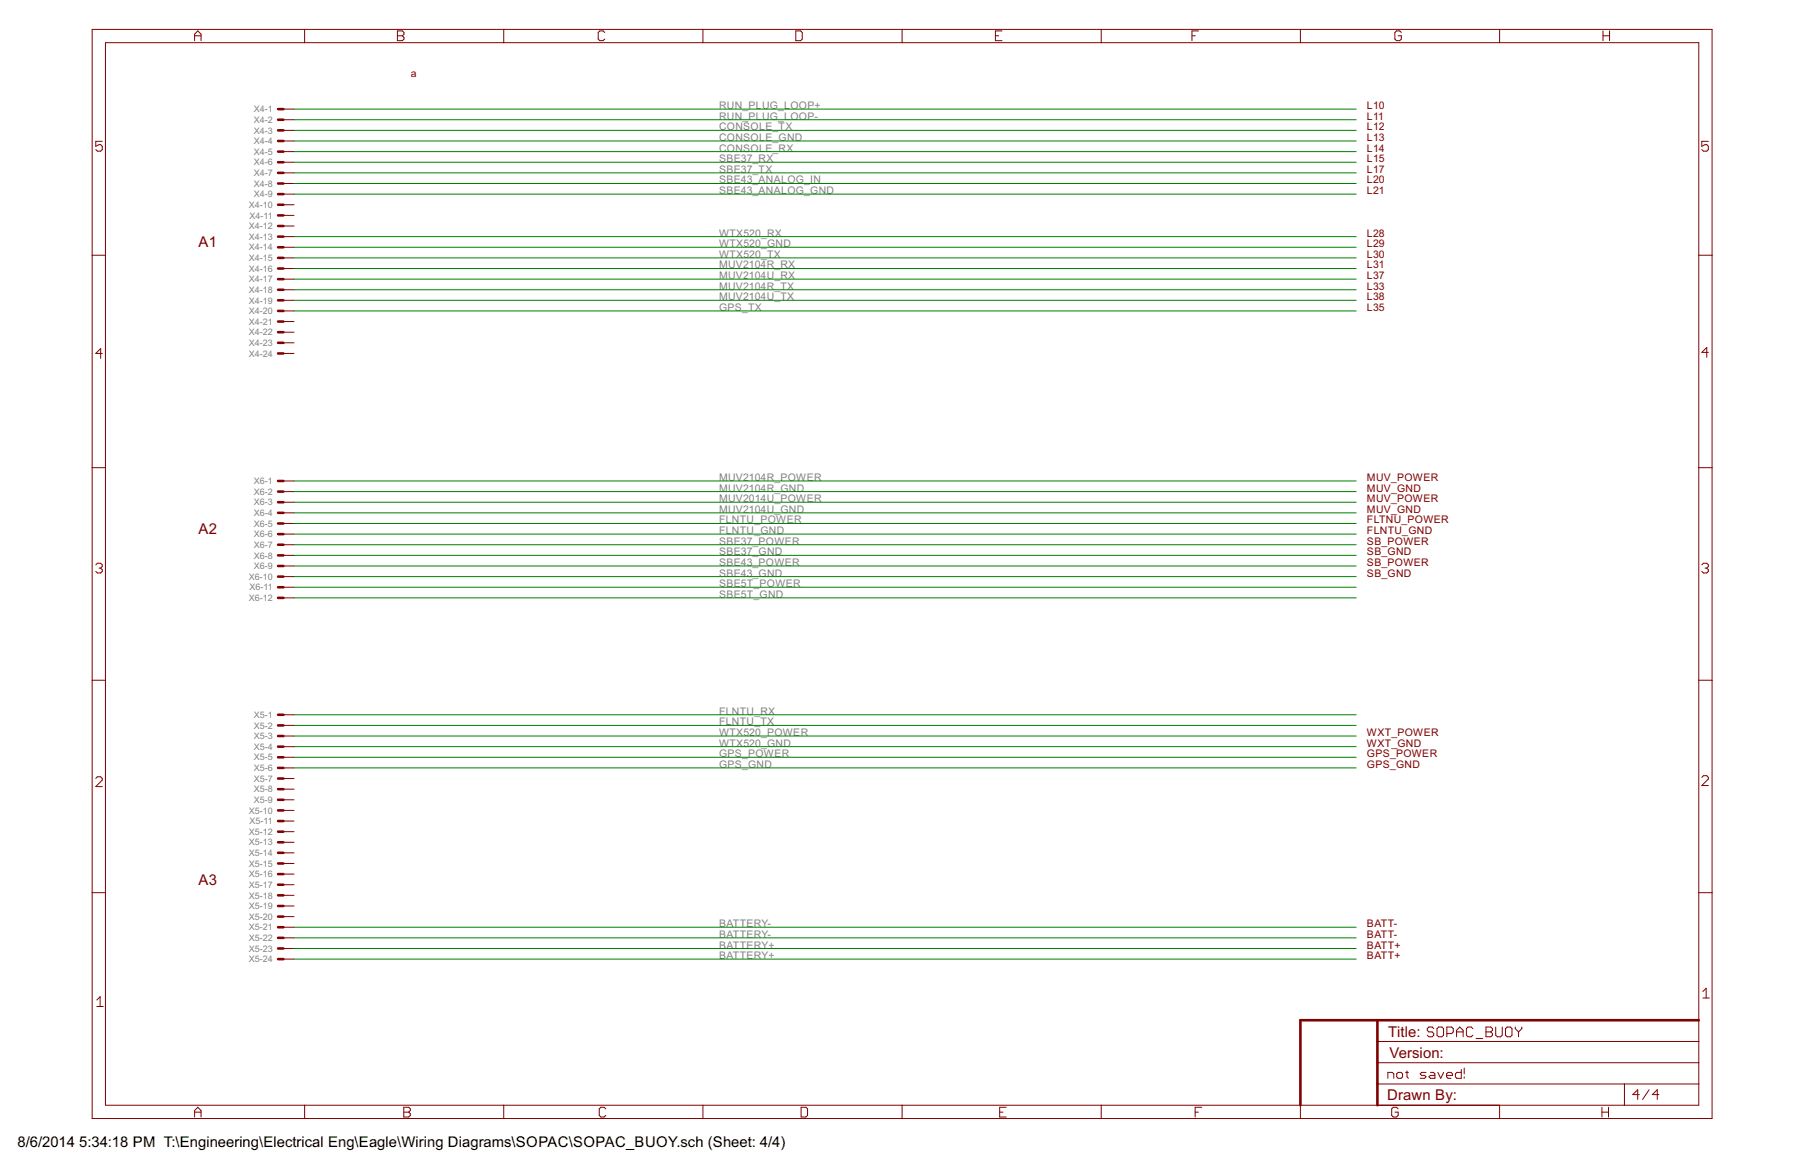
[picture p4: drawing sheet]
<svg xmlns="http://www.w3.org/2000/svg" width="432mm" height="279mm" viewBox="0 0 432 279" stroke-linecap="round" stroke-linejoin="round" font-family="sans-serif">
<g fill="none" stroke="#800000" stroke-width=".24">
<path d="M22 7h387.3v260.3h-387.3zM25.2 10.2h381v254h-381zM46.5 9.7v-1.5l.8-.8 .8 .8v1.5M46.5 8.6h1.6M72.8 7v3.2M95 8.6h1.2M95 7.4h1.2l.4 .4v.4l-.4 .4 .4 .3v.4l-.4 .4h-1.2zM120.4 7v3.2M144.6 7.8l-.4-.4h-.8l-.4 .4v1.5l.4 .4h.8l.4-.4M168.1 7v3.2M190.3 7.4h1.1l.4 .4v1.5l-.4 .4h-1.1zM215.7 7v3.2"/>
<path d="M238 8.6h.8M239.6 7.4h-1.6v2.3h1.6M263.3 7v3.2M285 8.6h.8M286.6 7.4h-1.6v2.3M310.9 7v3.2M335 7.8l-.3-.4h-.8l-.4 .4v1.5l.4 .4h.8l.3-.4v-.7h-.7M358.5 7v3.2M383.3 7.4v2.3M383.3 8.6h1.5M384.8 7.4v2.3M24.4 33.8h-1.5v1.2l.8-.4h.4l.3 .4v.8l-.3 .3h-.8l-.4-.3"/>
<path d="M67.8 26.1h2.5M67.8 28.6h2.5M67.8 31.2h2.5M67.8 33.7h2.5M67.8 36.2h2.5M67.8 38.8h2.5M408.5 33.8h-1.6v1.2l.8-.4h.4l.4 .4v.8l-.4 .3h-.8l-.4-.3M67.8 41.3h2.5M67.8 43.9h2.5M67.8 46.4h2.5M67.8 48.9h2.5M67.8 51.5h2.5"/>
<path d="M67.8 54h2.5M67.8 56.6h2.5M67.8 59.1h2.5M22 61h3.2M67.8 61.6h2.5M67.8 64.2h2.5M67.8 66.7h2.5M67.8 69.3h2.5M67.8 71.8h2.5M67.8 74.3h2.5M67.8 76.9h2.5M67.8 79.4h2.5"/>
<path d="M406.2 61h3.1M24.4 84.5h-1.5l1.2-1.2v2.4M67.8 84.5h2.5M67.8 81.9h2.5M408.5 84.2h-1.6l1.2-1.1v2.3M22 111.8h3.2M67.8 115h2.5M67.8 117.5h2.5M406.2 111.8h3.1M22.9 135l.4-.4h.8l.3 .4v.4l-.3 .4M23.7 135.8h.4M24.1 135.8l.3 .4v.4l-.3 .3h-.8l-.4-.3"/>
<path d="M67.8 120h2.5M67.8 122.6h2.5M67.8 125.1h2.5M67.8 127.7h2.5M67.8 130.2h2.5M67.8 132.7h2.5M67.8 135.3h2.5M67.8 137.8h2.5M406.9 135l.4-.4h.8l.4 .4v.4l-.4 .4M407.7 135.8h.4M408.1 135.8l.4 .4v.4l-.4 .3h-.8l-.4-.3M67.8 140.4h2.5"/>
<path d="M67.8 142.9h2.5M22 162.6h3.2M67.8 170.8h2.5M67.8 173.4h2.5M67.8 175.9h2.5M67.8 178.5h2.5M406.2 162.6h3.1M22.9 186.1l.4-.4h.8l.3 .4v.3l-1.5 1.6h1.5M67.8 181h2.5M67.8 183.5h2.5M67.8 186.1h2.5M67.8 188.6h2.5"/>
<path d="M67.8 191.2h2.5M67.8 193.7h2.5M67.8 196.2h2.5M67.8 198.8h2.5M406.9 185.8l.4-.4h.8l.4 .4v.4l-1.6 1.5h1.6M22 213.4h3.2M67.8 201.3h2.5M67.8 203.8h2.5M67.8 206.4h2.5M67.8 208.9h2.5M67.8 211.5h2.5M67.8 214h2.5"/>
<path d="M67.8 216.5h2.5M67.8 219.1h2.5M406.2 213.4h3.1M23.2 239l.7-.8v2.4M67.8 221.6h2.5M67.8 224.2h2.5M67.8 226.7h2.5M67.8 229.2h2.5M407.1 237l.8-.8v2.3M407.1 238.5h1.6M23.2 240.6h1.5M329.3 259.1h76.9"/>
<path d="M329.3 254h76.9M329.3 248.9h76.9M331.8 257.7v-1.4h1.1l.3 .4v1M334.3 256.3h.7l.3 .4v.7l-.3 .3h-.7l-.4-.3v-.7zM336 256.3h.7M336.4 256v1.4l.3 .3M341 256.3h-1.1l-.3 .4 .3 .3h.7l.4 .4-.4 .3h-1M342 256.3h.7l.4 .4v1h-1.1l-.3-.3 .3-.4h1.1M342.8 245.9l-.4-.4h-.8l-.4 .4v.4l.4 .3h.8l.4 .4v.4l-.4 .4h-.8l-.4-.4M343.6 245.9l.4-.4h.7l.4 .4v1.5l-.4 .4h-.7l-.4-.4zM343.8 256.3l.7 1.4 .7-1.4M345.9 257h1.4v-.3l-.4-.4h-.7l-.3 .4v.7l.3 .3h.7"/>
<path d="M345.9 247h1.2l.4-.4v-.7l-.4-.4h-1.2v2.3M348.3 246.6h1.5M348.3 247.8v-1.5l.7-.8 .8 .8v1.5M349.4 255.6v2.1h-1.1l-.3-.3v-.7l.3-.4h1.1M350.1 255.3v1.4M350.1 257.4v.3M352.1 245.9l-.3-.4h-.8l-.4 .4v1.5l.4 .4h.8l.3-.4M352.9 248.2h1.6M355.3 245.5h1.1l.4 .4v.4l-.4 .3 .4 .4v.4l-.4 .4h-1.1zM355.3 246.6h1.1M357.6 245.5v1.9l.4 .4h.8l.4-.4v-1.9M360.3 245.5h.8l.4 .4v1.5l-.4 .4h-.8l-.3-.4v-1.5z"/>
<path d="M362.3 245.5v.4l.8 .7M363.1 246.6v1.2M363.9 245.5v.4l-.8 .7M388.4 259.1v5.1M46.5 267v-1.6l.8-.8 .8 .8v1.6M46.5 265.8h1.6M72.8 264.2v3.1M96.5 265.8h1.2M96.5 264.6h1.2l.4 .4v.4l-.4 .4 .4 .4v.4l-.4 .4h-1.2zM120.4 264.2v3.1M144.8 265l-.4-.4h-.7l-.4 .4v1.6l.4 .4h.7l.4-.4M168.1 264.2v3.1"/>
<path d="M191.5 264.6h1.2l.4 .4v1.6l-.4 .4h-1.2zM215.7 264.2v3.1M239 265.8h.8M240.6 264.6h-1.6v2.4h1.6M263.3 264.2v3.1M285.7 265.8h.8M287.3 264.6h-1.6v2.4M310.9 264.2v3.1M334.3 265l-.4-.4h-.8l-.4 .4v1.6l.4 .4h.8l.4-.4v-.8h-.8M358.5 264.2v3.1M383 265.8h1.6M383 264.6v2.4"/>
<path d="M384.6 264.6v2.4M391.9 261.6h-1.5l1.2-1.1v2.3M394.3 260.5l-1.6 2.3M396.6 261.6h-1.5l1.1-1.1v2.3"/>
</g>
<g fill="none" stroke="#800000" stroke-width=".61">
<path d="M66.5 26.1h1.3M66.5 28.6h1.3M66.5 31.2h1.3M66.5 33.7h1.3M66.5 36.2h1.3M66.5 38.8h1.3M66.5 41.3h1.3M66.5 43.9h1.3M66.5 46.4h1.3M66.5 48.9h1.3M66.5 51.5h1.3M66.5 54h1.3"/>
<path d="M66.5 56.6h1.3M66.5 59.1h1.3M66.5 61.6h1.3M66.5 64.2h1.3M66.5 66.7h1.3M66.5 69.3h1.3M66.5 71.8h1.3M66.5 74.3h1.3M66.5 76.9h1.3M66.5 79.4h1.3M66.5 81.9h1.3M66.5 84.5h1.3"/>
<path d="M66.5 115h1.3M66.5 117.5h1.3M66.5 120h1.3M66.5 122.6h1.3M66.5 125.1h1.3M66.5 127.7h1.3M66.5 130.2h1.3M66.5 132.7h1.3M66.5 135.3h1.3M66.5 137.8h1.3M66.5 140.4h1.3M66.5 142.9h1.3"/>
<path d="M66.5 170.8h1.3M66.5 173.4h1.3M66.5 175.9h1.3M66.5 178.5h1.3M66.5 181h1.3M66.5 183.5h1.3M66.5 186.1h1.3M66.5 188.6h1.3M66.5 191.2h1.3M66.5 193.7h1.3M66.5 196.2h1.3M66.5 198.8h1.3"/>
<path d="M66.5 201.3h1.3M66.5 203.8h1.3M66.5 206.4h1.3M66.5 208.9h1.3M66.5 211.5h1.3M66.5 214h1.3M66.5 216.5h1.3M66.5 219.1h1.3M66.5 221.6h1.3M66.5 224.2h1.3M66.5 226.7h1.3M66.5 229.2h1.3"/>
<path d="M329.3 243.8v20.4M406.2 243.8h-95.3v20.4"/>
</g>
<g fill="none" stroke="#008000" stroke-width=".24">
<path d="M70.3 31.2h254M70.3 28.6h254M70.3 38.8h254M70.3 36.2h254M70.3 26.1h254M70.3 33.7h254M70.3 46.4h254M70.3 43.9h254M70.3 59.1h254M70.3 41.3h254M70.3 56.6h254M70.3 61.6h254"/>
<path d="M70.3 69.3h254M70.3 66.7h254M70.3 74.3h254M70.3 64.2h254M70.3 71.8h254M70.3 117.5h254M70.3 115h254M70.3 120h254M70.3 127.7h254M70.3 125.1h254M70.3 135.3h254M70.3 132.7h254"/>
<path d="M70.3 122.6h254M70.3 130.2h254M70.3 137.8h254M70.3 142.9h254M70.3 140.4h254M70.3 178.5h254M70.3 175.9h254M70.3 173.4h254M70.3 170.8h254M70.3 183.5h254M70.3 181h254M70.3 224.2h254"/>
<path d="M70.3 221.6h254M70.3 229.2h254M70.3 226.7h254"/>
</g>
<g font-size="4" fill="#800000">
<text x="47.5" y="59.1">A1</text>
<text x="47.5" y="127.7">A2</text>
<text x="47.5" y="211.5">A3</text>
<text x="331.9" y="247.8">Title:</text>
<text x="332.2" y="252.9">Version:</text>
<text x="331.7" y="263">Drawn By:</text>
</g>
<g font-size="4">
<text x="4.2" y="274.2">8/6/2014</text>
<text x="18.9" y="274.2">5:34:18 PM T:\Engineering\Electrical Eng\Eagle\Wiring Diagrams\SOPAC\SOPAC_BUOY.sch (Sheet: 4/4)</text>
</g>
<g font-size="2.8" fill="#800000">
<text x="98.2" y="18.5">a</text>
<text x="326.8" y="26.1">L10</text>
<text x="326.8" y="28.6">L11</text>
<text x="326.8" y="31.2">L12</text>
<text x="326.8" y="33.7">L13</text>
<text x="326.8" y="36.2">L14</text>
<text x="326.8" y="38.8">L15</text>
<text x="326.8" y="41.3">L17</text>
<text x="326.8" y="43.9">L20</text>
<text x="326.8" y="46.4">L21</text>
<text x="326.8" y="56.5">L28</text>
<text x="326.8" y="59.1">L29</text>
<text x="326.8" y="61.6">L30</text>
<text x="326.8" y="64.2">L31</text>
<text x="326.8" y="69.2">L33</text>
<text x="326.8" y="66.7">L37</text>
<text x="326.8" y="71.8">L38</text>
<text x="326.8" y="74.3">L35</text>
<text x="326.8" y="115">MUV_POWER</text>
<text x="326.8" y="117.5">MUV_GND</text>
<text x="326.8" y="125.1">FLTNU_POWER</text>
<text x="326.8" y="120">MUV_POWER</text>
<text x="326.8" y="122.6">MUV_GND</text>
<text x="326.8" y="127.7">FLNTU_GND</text>
<text x="326.8" y="130.2">SB_POWER</text>
<text x="326.8" y="132.7">SB_GND</text>
<text x="326.8" y="135.3">SB_POWER</text>
<text x="326.8" y="137.8">SB_GND</text>
<text x="326.8" y="175.9">WXT_POWER</text>
<text x="326.8" y="178.4">WXT_GND</text>
<text x="326.8" y="181">GPS_POWER</text>
<text x="326.8" y="183.5">GPS_GND</text>
<text x="326.8" y="221.6">BATT-</text>
<text x="326.8" y="226.7">BATT+</text>
<text x="326.8" y="224.2">BATT-</text>
<text x="326.8" y="229.2">BATT+</text>
</g>
<g font-size="2.8" fill="#808080">
<text x="171.9" y="28.6">RUN_PLUG_LOOP-</text>
<text x="171.9" y="26.1">RUN_PLUG_LOOP+</text>
<text x="171.9" y="31.2">CONSOLE_TX</text>
<text x="171.9" y="33.7">CONSOLE_GND</text>
<text x="171.9" y="38.8">SBE37_RX</text>
<text x="171.9" y="36.2">CONSOLE_RX</text>
<text x="171.9" y="41.3">SBE37_TX</text>
<text x="171.9" y="46.4">SBE43_ANALOG_GND</text>
<text x="171.9" y="43.9">SBE43_ANALOG_IN</text>
<text x="171.9" y="59.1">WTX520_GND</text>
<text x="171.9" y="56.5">WTX520_RX</text>
<text x="171.9" y="61.6">WTX520_TX</text>
<text x="171.9" y="64.2">MUV2104R_RX</text>
<text x="171.9" y="69.2">MUV2104R_TX</text>
<text x="171.9" y="66.7">MUV2104U_RX</text>
<text x="171.9" y="71.8">MUV2104U_TX</text>
<text x="171.9" y="74.3">GPS_TX</text>
<text x="171.9" y="117.5">MUV2104R_GND</text>
<text x="171.9" y="115">MUV2104R_POWER</text>
<text x="171.9" y="120">MUV2014U_POWER</text>
<text x="171.9" y="125.1">FLNTU_POWER</text>
<text x="171.9" y="122.6">MUV2104U_GND</text>
<text x="171.9" y="127.7">FLNTU_GND</text>
<text x="171.9" y="130.2">SBE37_POWER</text>
<text x="171.9" y="135.3">SBE43_POWER</text>
<text x="171.9" y="132.7">SBE37_GND</text>
<text x="171.9" y="137.8">SBE43_GND</text>
<text x="171.9" y="142.9">SBE5T_GND</text>
<text x="171.9" y="140.4">SBE5T_POWER</text>
<text x="171.9" y="173.4">FLNTU_TX</text>
<text x="171.9" y="170.8">FLNTU_RX</text>
<text x="171.9" y="178.4">WTX520_GND</text>
<text x="171.9" y="175.9">WTX520_POWER</text>
<text x="171.9" y="183.5">GPS_GND</text>
<text x="171.9" y="181">GPS_POWER</text>
<text x="171.9" y="221.6">BATTERY-</text>
<text x="171.9" y="224.2">BATTERY-</text>
<text x="171.9" y="226.7">BATTERY+</text>
<text x="171.9" y="229.2">BATTERY+</text>
</g>
<g font-size="2.4" fill="#808080">
<text x="60.7" y="26.8">X4-1</text>
<text x="60.7" y="29.4">X4-2</text>
<text x="60.7" y="31.9">X4-3</text>
<text x="60.7" y="34.5">X4-4</text>
<text x="60.7" y="37">X4-5</text>
<text x="60.7" y="39.5">X4-6</text>
<text x="60.7" y="42.1">X4-7</text>
<text x="60.7" y="44.6">X4-8</text>
<text x="60.7" y="47.2">X4-9</text>
<text x="59.5" y="49.7">X4-10</text>
<text x="59.6" y="52.2">X4-11</text>
<text x="59.5" y="54.8">X4-12</text>
<text x="59.5" y="57.3">X4-13</text>
<text x="59.5" y="59.9">X4-14</text>
<text x="59.5" y="62.4">X4-15</text>
<text x="59.5" y="64.9">X4-16</text>
<text x="59.5" y="67.5">X4-17</text>
<text x="59.5" y="70">X4-18</text>
<text x="59.5" y="72.5">X4-19</text>
<text x="59.5" y="75.1">X4-20</text>
<text x="59.5" y="77.6">X4-21</text>
<text x="59.5" y="80.2">X4-22</text>
<text x="59.5" y="82.7">X4-23</text>
<text x="59.5" y="85.2">X4-24</text>
<text x="60.7" y="115.7">X6-1</text>
<text x="60.7" y="118.3">X6-2</text>
<text x="60.7" y="120.8">X6-3</text>
<text x="60.7" y="123.3">X6-4</text>
<text x="60.7" y="125.9">X6-5</text>
<text x="60.7" y="128.4">X6-6</text>
<text x="60.7" y="131">X6-7</text>
<text x="60.7" y="133.5">X6-8</text>
<text x="60.7" y="136">X6-9</text>
<text x="59.5" y="138.6">X6-10</text>
<text x="59.5" y="143.7">X6-12</text>
<text x="59.6" y="141.1">X6-11</text>
<text x="60.7" y="171.6">X5-1</text>
<text x="60.7" y="174.1">X5-2</text>
<text x="60.7" y="176.7">X5-3</text>
<text x="60.7" y="179.2">X5-4</text>
<text x="60.7" y="181.8">X5-5</text>
<text x="60.7" y="184.3">X5-6</text>
<text x="60.7" y="186.8">X5-7</text>
<text x="60.7" y="189.4">X5-8</text>
<text x="60.7" y="191.9">X5-9</text>
<text x="59.5" y="194.4">X5-10</text>
<text x="59.6" y="197">X5-11</text>
<text x="59.5" y="199.5">X5-12</text>
<text x="59.5" y="202.1">X5-13</text>
<text x="59.5" y="204.6">X5-14</text>
<text x="59.5" y="207.1">X5-15</text>
<text x="59.5" y="209.7">X5-16</text>
<text x="59.5" y="212.2">X5-17</text>
<text x="59.5" y="214.8">X5-18</text>
<text x="59.5" y="217.3">X5-19</text>
<text x="59.5" y="219.8">X5-20</text>
<text x="59.5" y="222.4">X5-21</text>
<text x="59.5" y="224.9">X5-22</text>
<text x="59.5" y="227.5">X5-23</text>
<text x="59.5" y="230">X5-24</text>
</g>
</svg>
